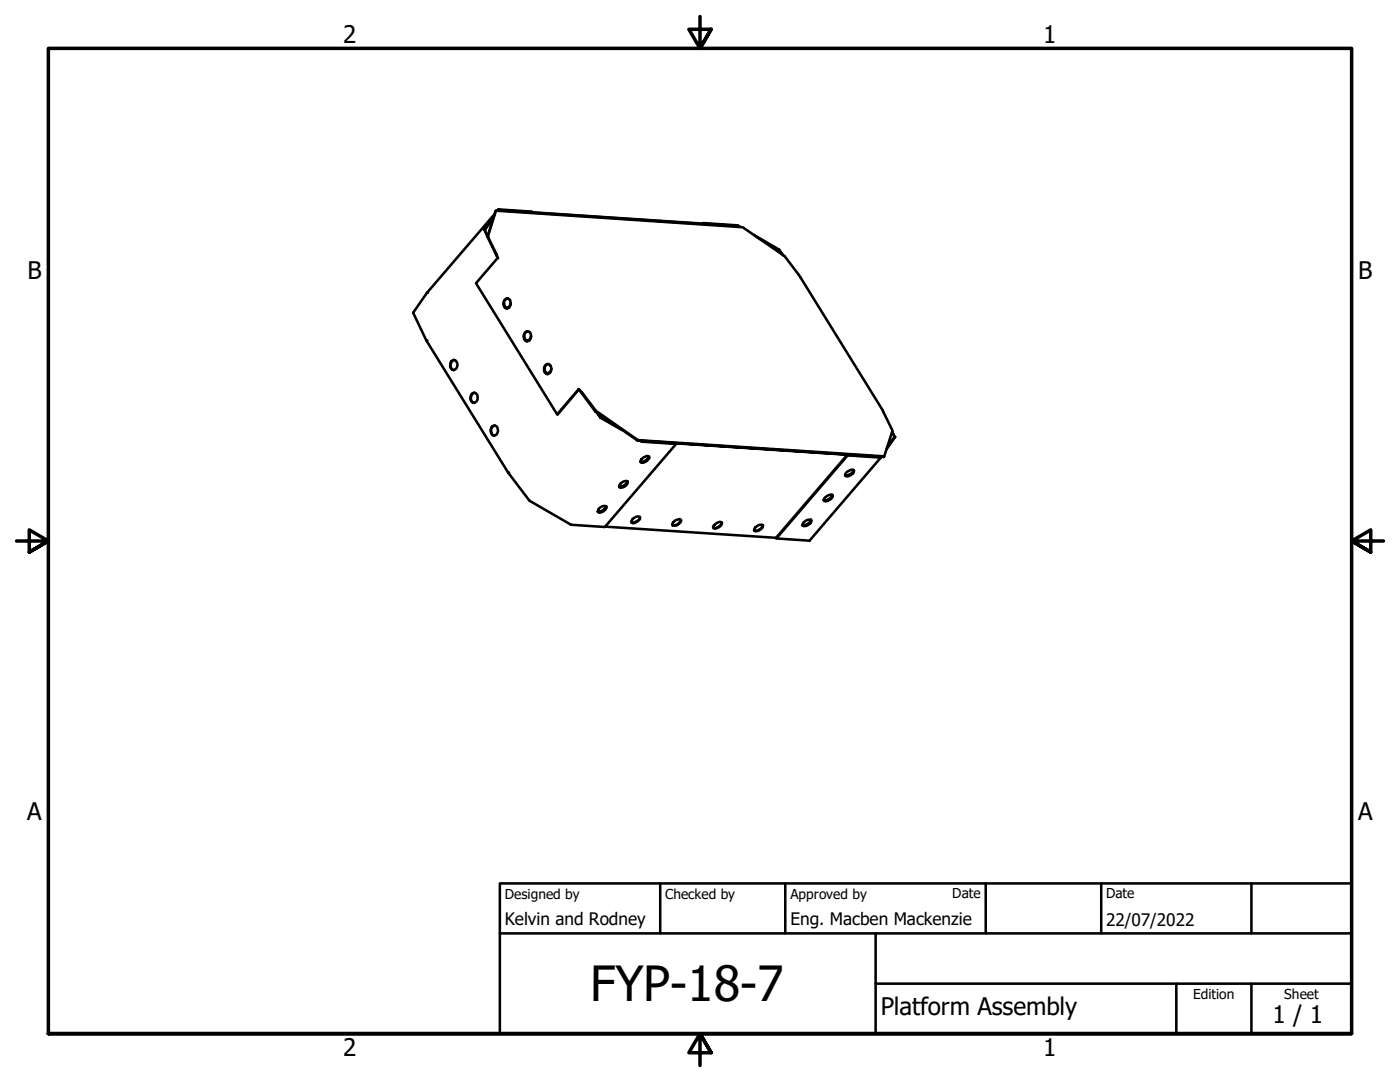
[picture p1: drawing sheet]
<svg xmlns="http://www.w3.org/2000/svg" width="279mm" height="216mm" viewBox="0 0 279 216" stroke-linecap="round" stroke-linejoin="round" font-family="sans-serif">
<!-- layer: Visible (ISO) -->
<g fill="none" stroke="#000" stroke-width=".51">
<path d="M97.3 47.2l1.8 3.7M97.3 47.2h.1M98.5 43.4l-1.2 3.7-.5-1.2zM98.7 42.7l-13.5 15.7-2.7 4.1 2.6 5.4 16.3 26.4 4.3 5.6 8.2 4.7 6.8 .6 14.2-16.6v-.1l-6.8-.5M99 42l-.4 1-2 2.8 .7 1.4M99.1 50.9v.2M99.1 50.8l-1.8-3.6 1.7-5.2 49.2 3.3 8.4 5.8 2.8 3.7 16.7 27.1 2 4-1.6 5.2-49.2-3.3-8.4-5.8-2.8-3.7M99.1 50.8l.3 .7-4.4 5 16.2 26.2 4.3-5M99.1 50.8v.1M99.3 42l.2-.2 6.6 .4 .1 .2-6.6-.5-.2 .1M99.5 42.1v-.2l47.7 3.2M99.6 42l47.6 3.1"/>
<path d="M100.7 59.8a.69 .69 0 0 1 .9-.2 .69 .69 0 0 1 .3 .9v.3a.74 .74 0 0 1-.8 .7 .74 .74 0 0 1-.6-.9zM101.1 59.6h.4M101.3 59.6a1.13 1.13 0 0 0-.7 .9 1.13 1.13 0 0 0 .6 1.1M140.3 44.6v-.1l.1 .1 6.8 .5M140.3 44.5l6.8 .5 .6 .3M147.2 45.1l.3 .2M147.3 45.1l-.1 .2M150.4 46.9l5 2.9 .9 1.2M151.1 47.3l4.3 2.5 .7 1.1M90.1 72.1a.75 .75 0 0 1 1-.1 .75 .75 0 0 1 .1 1 .71 .71 0 0 1-.7 .9 .71 .71 0 0 1-.6-.9v-.7zM90.7 71.8a1.09 1.09 0 0 0-.8 1 1.09 1.09 0 0 0 .7 1.1M94.2 78.6a.68 .68 0 0 1 .8-.1 .68 .68 0 0 1 .3 .7 .78 .78 0 0 1-.5 1.2 .78 .78 0 0 1-.9-.9z"/>
<path d="M94.7 78.4a1.09 1.09 0 0 0-.7 .9 1.09 1.09 0 0 0 .6 1.1M100.6 60.5l.1 .5 .5 .4M101.9 60.5a.72 .72 0 0 1-.4 .8 .72 .72 0 0 1-.9-.2M104.6 67v.3a.66 .66 0 0 0 .6 .6M104.8 66.4a.69 .69 0 0 1 .8-.2 .69 .69 0 0 1 .4 .8 .77 .77 0 0 1-.4 1 .77 .77 0 0 1-1-.2v-.3a1.09 1.09 0 0 1 .2-1.1zM105.3 66.1a1.09 1.09 0 0 0-.7 1 1.09 1.09 0 0 0 .6 1M106 67.1a.73 .73 0 0 1-.5 .8 .73 .73 0 0 1-.9-.3M108.6 73.5l.1 .4a.66 .66 0 0 0 .6 .6M108.8 72.9a.75 .75 0 0 1 1 0 .75 .75 0 0 1 .2 1 .71 .71 0 0 1-.8 .7 .71 .71 0 0 1-.6-.9v-.5zM109.4 72.6a1.09 1.09 0 0 0-.8 1 1.09 1.09 0 0 0 .7 1.1M110 73.6a.73 .73 0 0 1-.4 .8 .73 .73 0 0 1-.9-.3M115.5 77.7l.6 .6"/>
<path d="M115.5 77.7l-4.3 5M115.6 77.8l.4 .6M116 78.4l2.8 3.7M116.1 78.3l-.1 .1M98.2 85.2a.71 .71 0 0 1 .8-.2 .71 .71 0 0 1 .4 .8v.3a.7 .7 0 0 1-.5 .7 .7 .7 0 0 1-.8-.2 1.18 1.18 0 0 1 .1-1.4zM98.7 84.9a1.09 1.09 0 0 0-.7 1 1.09 1.09 0 0 0 .6 1M118.8 82.1h.1M118.9 82.1l1 1.3 5 2.8M118.9 82l-.1 .1M119.1 82.2l.8 1.1 4.4 2.5M119.1 82.3l5 3.4M124 96.4l.5-.3a.59 .59 0 0 1 .8 0 1.25 1.25 0 0 1-1.7 1.1v-.4z"/>
<path d="M124.9 86.3l2.3 1.6M125.2 96.1a1.26 1.26 0 0 1-1.6 1M125.2 96a1.4 1.4 0 0 1-1.6 1M127.2 87.9l.9 .2 6.8 .5M127.3 87.8l-.1 .1M128 91.6l.8-.5a.49 .49 0 0 1 .8 .2 1.52 1.52 0 0 1-1.8 .9zM128 87.9l47.8 3.3zM128 87.9h-.1l.2 .1M129.5 91.1a1.26 1.26 0 0 1-1.7 1M129.5 91.1a1.4 1.4 0 0 1-1.7 1M164.6 99.3l.8-.5a.49 .49 0 0 1 .8 .2 1.49 1.49 0 0 1-1.7 .9l-.1-.2zM166.1 98.7a1.4 1.4 0 0 1-1.7 1.1"/>
<path d="M166.1 98.8a1.35 1.35 0 0 1-1.7 1M168.8 94.4l.6-.4a.6 .6 0 0 1 .5-.3 .6 .6 0 0 1 .5 .3 1.5 1.5 0 0 1-1.6 1l-.1-.3zM169.1 90.7l-14.2 16.6M169.2 90.9l-.1-.2 6.6 .4M170.3 93.8a1.4 1.4 0 0 1-1.6 1M170.4 93.8a1.45 1.45 0 0 1-1.7 1.1M176 91.1l-.2 .2-6.6-.4-14.3 16.5 6.6 .5 14.3-16.7M176.5 91.1l-.1 .1-.5-.1M178.1 86l.5 1.2-1.7 2.5M178.1 86.2l.4 1-1.5 2.1M119.7 101.3l.5-.3h.7a.76 .76 0 0 1-.5 1l-.3 .2a.59 .59 0 0 1-.8-.1zM120.8 105.1l34.1 2.2"/>
<path d="M121 101a1.34 1.34 0 0 1-1.7 1.1 1.34 1.34 0 0 0 1.7-1.1 1.56 1.56 0 0 1-1.7 1M126.4 103.4l.8-.3 .5 .1a1.01 1.01 0 0 1-.9 1.1 .49 .49 0 0 1-.8-.2zM127.7 103.1a1.45 1.45 0 0 1-1.7 1.1M134.4 104.2l.7-.5a.49 .49 0 0 1 .9 .2 1.37 1.37 0 0 1-1.8 .9zM135.8 103.7a1.28 1.28 0 0 1-1.1 1.1h-.4l-.1-.1M142.6 104.8l1-.7a.35 .35 0 0 1 .4 .1 .35 .35 0 0 1 0 .4 1.45 1.45 0 0 1-1.6 .7v-.3zM144 104.3a1.45 1.45 0 0 1-1.6 1M150.7 105.3l.7-.5 .7-.1 .2 .1a1.33 1.33 0 0 1-1.8 1.1zM152.2 104.8a1.45 1.45 0 0 1-1.7 1.1M154.9 107.3v.1M160.3 104.3l.8-.5 .7-.1 .1 .1a1.33 1.33 0 0 1-1.8 1zM161.8 103.7a1.51 1.51 0 0 1-1.7 1.1 1.35 1.35 0 0 0 1.8-1 1.35 1.35 0 0 1-1.8 1"/>
</g>
<g fill="#000">
<circle cx="85.2" cy="58.4" r=".25"/>
<circle cx="97.3" cy="47.2" r=".25"/>
<circle cx="147.2" cy="45.1" r=".25"/>
<circle cx="85.1" cy="67.9" r=".25"/>
<circle cx="101.4" cy="94.3" r=".25"/>
<circle cx="178.5" cy="87.2" r=".25"/>
</g>
<!-- layer: Border (ISO) -->
<path d="M139.7 3.3v6.4l-2.2-3.9h4.4l-2.2 3.9 2.2-3.9M3.3 107.9h6.4l-3.9-2.2v4.5l3.9-2.3-3.9 2.3M276.1 107.9h-6.4l3.9-2.2v4.5l-3.9-2.3 3.9 2.3M9.7 206.2v-196.5h260v196.5h-260h260M141.9 210.1l-2.2-3.9 2.2 3.9h-4.4l2.2-3.9v6.4" fill="none" stroke="#000" stroke-width=".7"/>
<!-- layer: Title (ISO) -->
<path d="M99.8 176.3h169.9v29.9h-169.9zM131.8 176.3v9.9M156.7 176.3v9.9M196.7 176.3v9.9M219.8 176.3v9.9M249.7 176.3v9.9M99.8 186.2h169.9M174.8 196.3h94.9M174.8 186.2v20M234.8 196.3v9.9M249.7 196.3v9.9" fill="none" stroke="#000" stroke-width=".51"/>
<text font-size="9.7" x="117.8" y="199.8">FYP-18-7</text>
<g font-size="4.8">
<text x="68.5" y="8.6">2</text>
<text x="208.2" y="8.6">1</text>
<text x="5.5" y="55.8">B</text>
<text x="271.1" y="55.8">B</text>
<text x="5.4" y="163.7">A</text>
<text x="271" y="163.7">A</text>
<text x="175.8" y="202.6">Platform Assembly</text>
<text x="253.9" y="204.2">1 / 1</text>
<text x="68.5" y="210.8">2</text>
<text x="208.2" y="210.8">1</text>
</g>
<g font-size="3.4">
<text x="100.8" y="184.5">Kelvin and Rodney</text>
<text x="157.7" y="184.5">Eng. Macben Mackenzie</text>
<text x="220.7" y="184.7">22/07/2022</text>
</g>
<g font-size="2.7">
<text x="100.8" y="179.3">Designed by</text>
<text x="132.8" y="179.3">Checked by</text>
<text x="157.7" y="179.3">Approved by</text>
<text x="190.1" y="179.3">Date</text>
<text x="220.7" y="179.3">Date</text>
<text x="238.1" y="199.3">Edition</text>
<text x="256.3" y="199.3">Sheet</text>
</g>
</svg>
